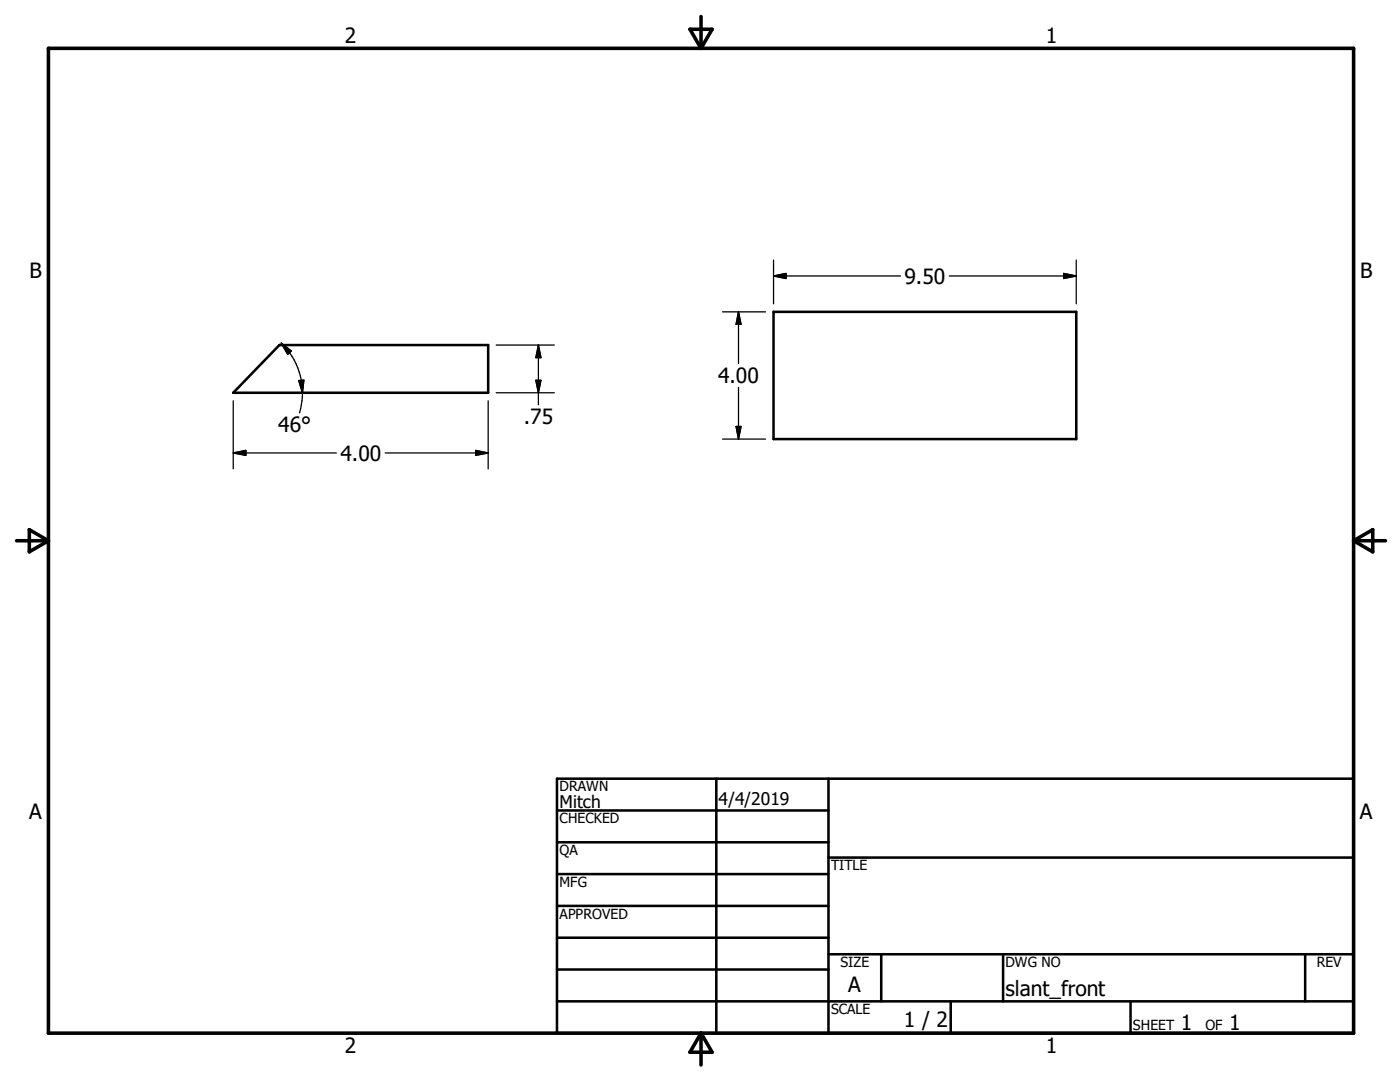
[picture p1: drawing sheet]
<svg xmlns="http://www.w3.org/2000/svg" width="279mm" height="216mm" viewBox="0 0 279 216" stroke-linecap="round" stroke-linejoin="round" font-family="sans-serif">
<g fill="none" stroke="#000" stroke-width=".51">
<path d="M55.8 68.9h41.6v9.5h-50.8zM154.4 62.2h60.4v25.4h-60.4zM111.2 155.4h158.9v50.8h-158.9zM143 155.4v50.8M165.3 155.4v50.8M111.2 161.7h54.1M111.2 168.1h54.1M111.2 174.4h54.1M165.3 171.1h104.8M111.2 180.8h54.1M111.2 187.1h54.1M111.2 193.5h54.1"/>
<path d="M111.2 199.8h158.9M165.3 190.4h104.8M175.9 190.4v9.4M189.7 199.8v6.4M200.2 190.4v9.4M225.6 199.8v6.4M260.5 190.4v9.4"/>
</g>
<path d="M9.7 9.6h260.4v196.6h-260.4zM137.7 5.8h4.4l-2.2 3.8zM139.9 3.3v6.3M3.3 107.9h6.4M5.8 105.7l3.9 2.2-3.9 2.2zM270.1 107.9h6.4M270.1 107.9l3.9-2.2v4.4zM139.9 206.2v6.3M139.9 206.2l2.2 3.8h-4.4z" fill="none" stroke="#000" stroke-width=".71"/>
<g fill="none" stroke="#000" stroke-width=".25">
<path d="M154.4 55.1h25.3M154.4 55.1l2.5-.5v1zM154.4 51.9v8.7M189.5 55.1h25.3M212.3 54.6l2.5 .5-2.5 .5zM214.8 51.9v8.7M46.6 80v13.6M56.1 68.5a13.8 13.8 0 0 1 4.3 9.9M56.1 68.5l2.1 1.5-.8 .7zM59.6 75.9h1l-.2 2.5zM60.4 78.4l-.1 1.6-.5 2.4M97.4 80v13.6"/>
<path d="M99 68.9h11.6M99 78.4h11.6M106.9 75.9h1.1l-.6 2.5zM107.4 68.9v11.9M107.4 68.9l.6 2.5h-1.1zM144.2 62.2h8.6M147.4 62.2v10.3M147.4 77.3v10.3M147.4 62.2l.5 2.5h-1zM46.6 90.4h20.5M46.6 90.4l2.5-.5v1zM76.9 90.4h20.5"/>
<path d="M94.9 89.9l2.5 .5-2.5 .5zM144.2 87.6h8.6M146.9 85.1h1l-.5 2.5z"/>
</g>
<path d="M154.4 55.1l2.5-.5v1zM212.3 54.6l2.5 .5-2.5 .5zM56.1 68.5l2.1 1.5-.8 .7zM59.6 75.9h1l-.2 2.5zM106.9 75.9h1.1l-.6 2.5zM107.4 68.9l.6 2.5h-1.1zM147.4 62.2l.5 2.5h-1zM46.6 90.4l2.5-.5v1zM94.9 89.9l2.5 .5-2.5 .5zM146.9 85.1h1l-.5 2.5z" fill="#000" stroke="#000" stroke-width=".25"/>
<g font-size="4.2">
<text x="68.8" y="8.7">2</text>
<text x="208.7" y="8.7">1</text>
<text x="5.9" y="55.5">B</text>
<text x="180.5" y="56.6">9.50</text>
<text x="271.4" y="55.5">B</text>
<text x="143.3" y="76.5">4.00</text>
<text x="55.5" y="86.3">46°</text>
<text x="104.5" y="84.6">.75</text>
<text x="67.9" y="91.9">4.00</text>
<text x="5.8" y="163.4">A</text>
<text x="271.4" y="163.4">A</text>
<text x="169.3" y="197.9">A</text>
<text x="200.7" y="198.7">slant_front</text>
<text x="180.4" y="205">1 / 2</text>
<text x="235.7" y="205.6">1</text>
<text x="245.3" y="205.6">1</text>
<text x="68.8" y="210.2">2</text>
<text x="208.7" y="210.2">1</text>
</g>
<g font-size="3.5">
<text x="111.7" y="161.2">Mitch</text>
<text x="143.4" y="160.7">4/4/2019</text>
</g>
<g font-size="2.8">
<text x="111.7" y="157.9">DRAWN</text>
<text x="111.7" y="164.3">CHECKED</text>
<text x="111.7" y="170.6">QA</text>
<text x="165.9" y="173.7">TITLE</text>
<text x="111.7" y="177">MFG</text>
<text x="111.7" y="183.3">APPROVED</text>
<text x="167.7" y="193">SIZE</text>
<text x="200.7" y="193">DWG NO</text>
<text x="262.8" y="192.9">REV</text>
<text x="165.9" y="202.4">SCALE</text>
<text x="226.1" y="205.6">SHEET</text>
<text x="240.6" y="205.6">OF</text>
</g>
</svg>
